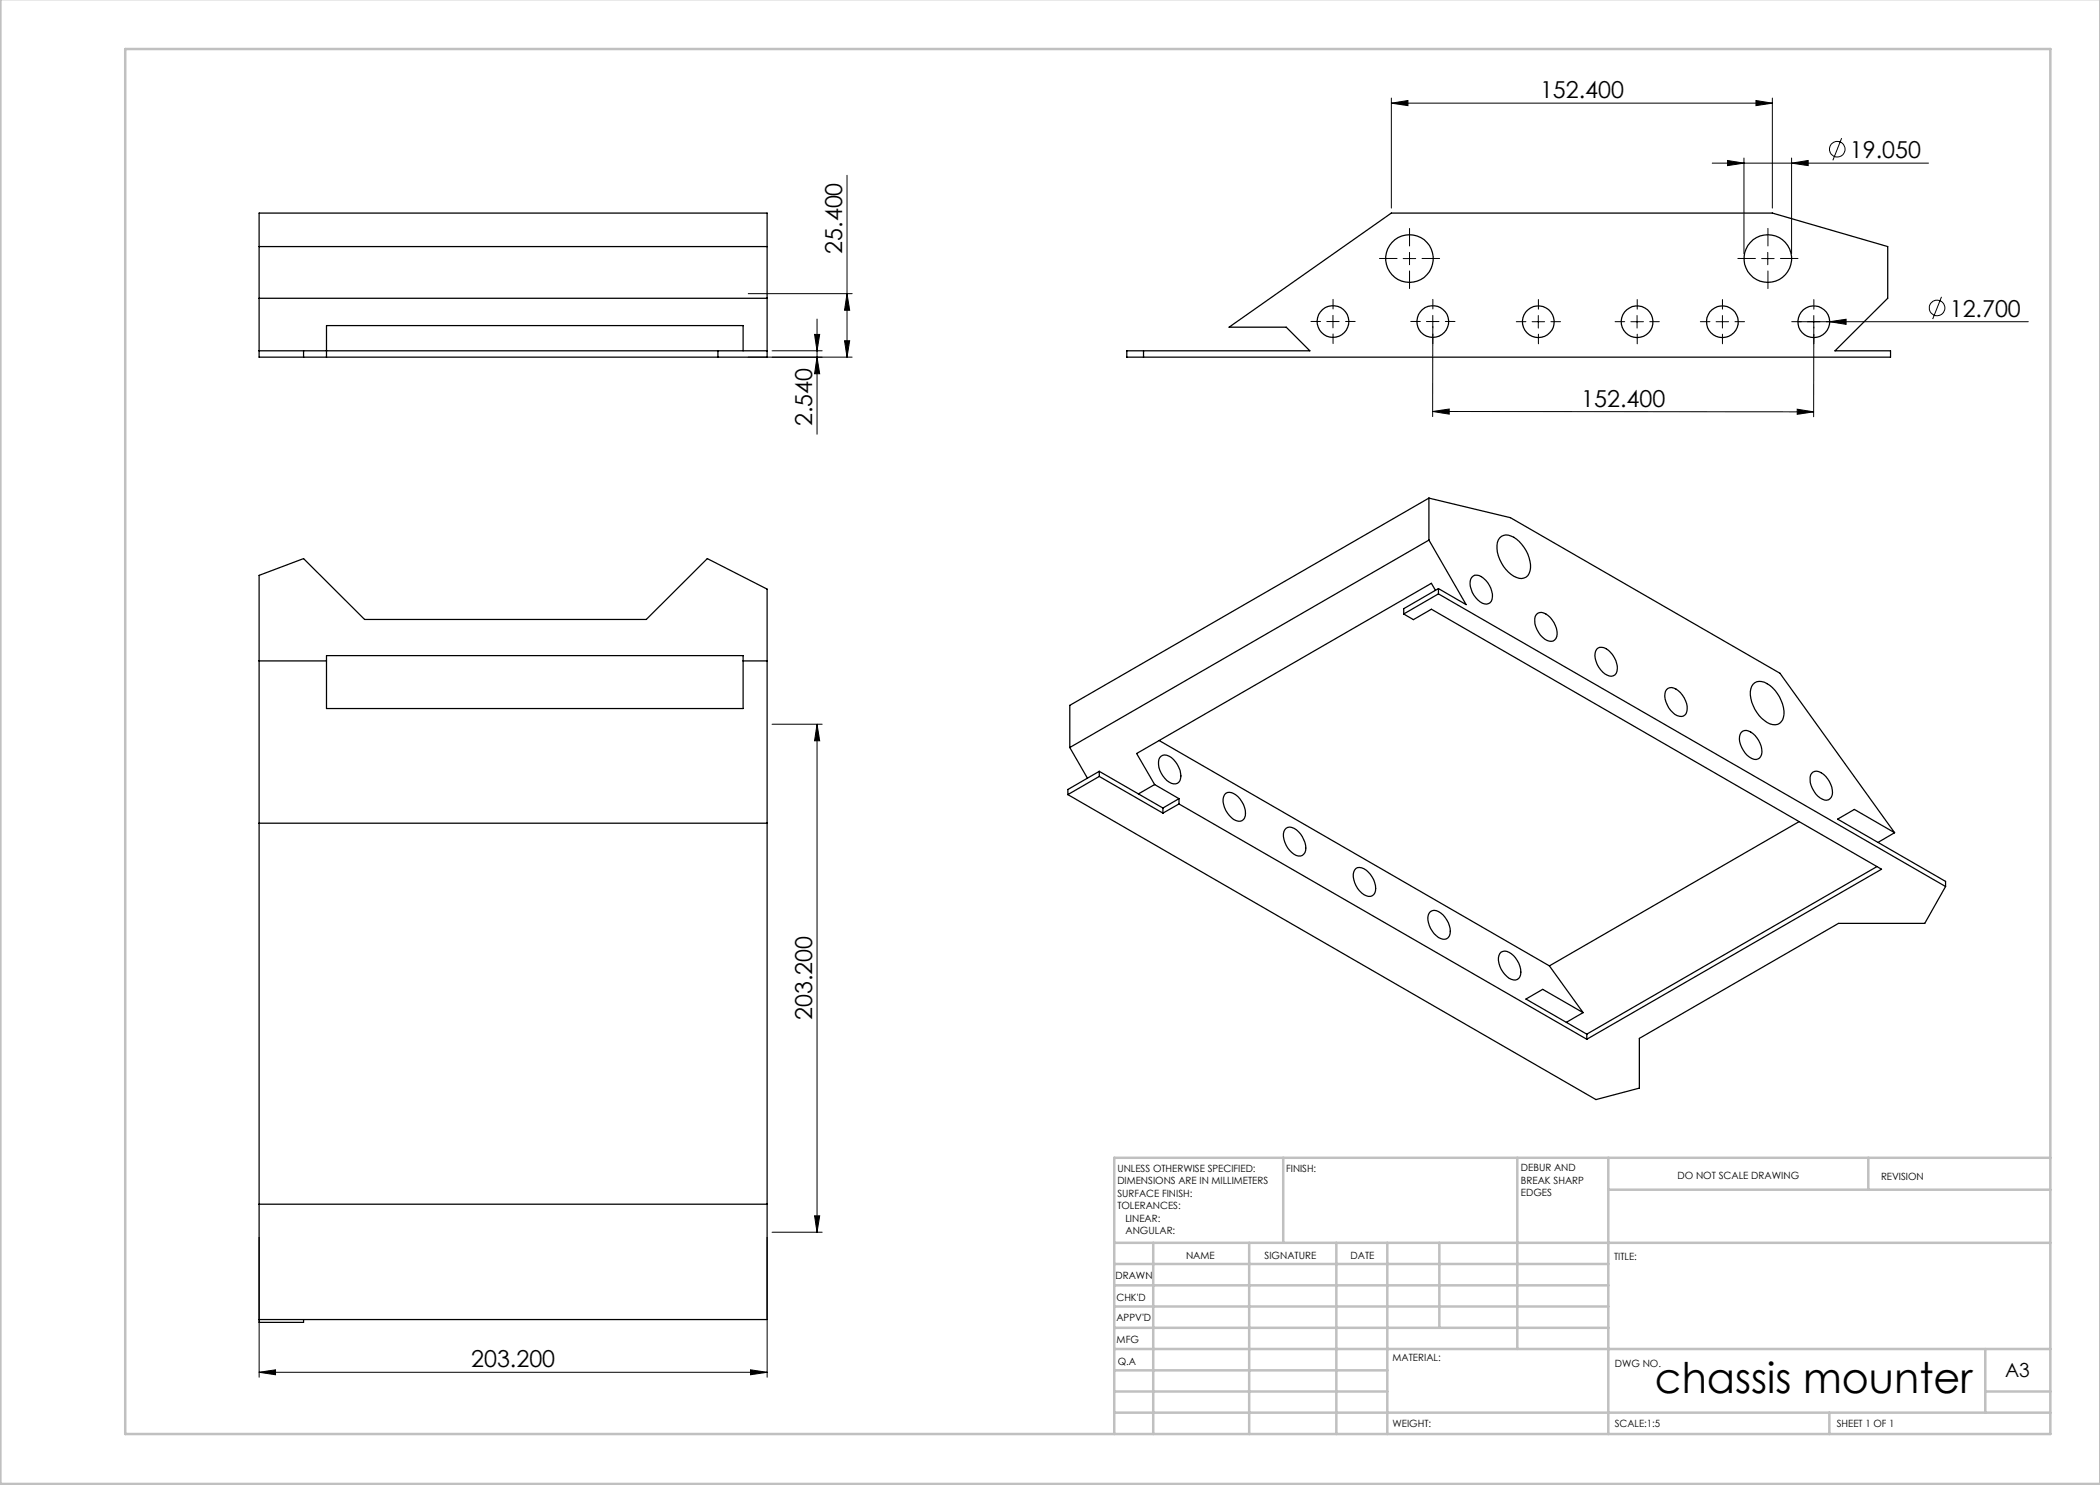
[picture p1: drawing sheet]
<svg xmlns="http://www.w3.org/2000/svg" width="420mm" height="297mm" viewBox="0 0 420 297" stroke-linecap="round" stroke-linejoin="round" font-family="sans-serif">
<g fill="none" stroke="#000" stroke-width=".2">
<path d="M278.3 19.6v22M354.5 19.6v22M169.4 35.1v36.3M278.3 20.6l3.3-.5v1zM278.3 20.6h76.2M342.4 32.6h43.3M345.5 32.1l3.3 .5-3.3 .5zM348.8 31.6v19.1M351.2 20.1l3.3 .5-3.3 .5zM358.3 32.6l3.3-.5v1zM358.3 31.6v19.1M368.3 27.6l-1.7 4.5"/>
<path d="M149.6 58.7h20.8M169.4 58.7l.5 3.4h-1zM280.6 51.7h2.5M281.9 50.5v2.4M352.3 51.7h2.5M353.6 50.5v2.4M388.3 59.4l-1.8 4.4M149.6 71.4h20.8M154.4 70.2h10M162.9 66.9h1l-.5 3.3zM163.4 71.4l.5 3.4h-1zM163.4 63.8v23.1"/>
<path d="M168.9 68.2h1l-.5 3.2zM265.4 64.3h2.4M266.6 63.1v2.5M285.3 64.3h2.5M286.6 63.1l-.1 20.2M306.4 64.3h2.5M307.7 63.1v2.5M326.2 64.3h2.5M327.4 63.1v2.5M343.2 64.3h2.5M344.5 63.1v2.5M359.6 64.3h46.1"/>
<path d="M362.8 63.1l-.1 20.3M365.9 64.3l3.3-.5v1.1zM286.5 82.3l3.3-.5v1zM286.5 82.3l76.2 .1M359.4 81.8l3.3 .6-3.3 .5zM154.4 144.8h10M163.4 144.8l.5 3.4h-1zM163.4 144.8v101.6M51.8 247.5v27.9M153.4 247.5v27.9M154.4 246.4h10M162.9 243.2h1l-.5 3.2z"/>
<path d="M51.8 274.5l3.3-.5v1zM51.8 274.5h101.6M150.1 274l3.3 .5-3.3 .5z"/>
<circle cx="367.5" cy="29.8" r="1.55"/>
<circle cx="387.4" cy="61.6" r="1.55"/>
</g>
<g fill="none" stroke="#000" stroke-width=".2" stroke-dasharray="15.2 1.3 1.3 1.3">
<path d="M279.4 51.7h-3.5M281.9 49.2v-3.5M281.9 54.2v3.5M284.4 51.7h3.5M351.1 51.7h-3.5M353.6 49.2v-3.5M353.6 54.2v3.5M356.1 51.7h3.5M264.1 64.3h-1.9M266.6 61.8v-1.9M266.6 66.8v1.9M269.1 64.3h1.9"/>
<path d="M284.1 64.3h-2M286.6 61.8v-1.9M286.6 66.8v1.9M289.1 64.3h1.9M305.2 64.3h-1.9M307.7 61.8v-1.9M307.7 66.8v2M310.2 64.3h1.9M324.9 64.3h-1.9M327.4 61.8v-1.9M327.4 66.8v2M329.9 64.3h2"/>
<path d="M342 64.3h-1.9M344.5 61.8v-1.9M344.5 66.8v2M347 64.3h1.9M360.3 64.3h-2M362.8 61.8v-1.9M362.8 66.8v2M365.3 64.3h1.9"/>
</g>
<g fill="none" stroke="#c0c0c0" stroke-width=".5">
<path d="M.1 -.1v296.9h419.9M25 9.8h385.1v277h-385.1zM256.6 231.6v17M303.5 231.6v38.2M321.7 231.6v55.2M321.7 237.9h88.4M373.7 231.6v6.3M410.1 231.6h-187.3v55.2M222.8 248.6h187.3M222.8 257.1h98.9M222.8 252.8h98.9M230.6 248.6v38.2"/>
<path d="M249.8 248.6v38.2M267.3 248.6v38.2M277.5 248.6v38.2M287.9 248.6v17M222.8 265.6h98.9M222.8 261.3h98.9M222.8 278.3h54.7M222.8 274.1h54.7M222.8 269.8h187.3M397.1 278.3h13M397.1 269.8v12.7M222.8 282.5h187.3"/>
<path d="M365.9 282.5v4.3"/>
</g>
<g fill="#000">
<path d="M365.9 64.3l3.3-.5v1.1z"/>
<path d="M351.2 20.1l3.3 .5-3.3 .5zM278.3 20.6l3.3-.5v1z"/>
<path d="M162.9 66.9h1l-.5 3.3zM163.4 71.4l.5 3.4h-1z"/>
<path d="M168.9 68.2h1l-.5 3.2zM169.4 58.7l.5 3.4h-1zM162.9 243.2h1l-.5 3.2zM163.4 144.8l.5 3.4h-1z"/>
<path d="M286.5 82.3l3.3-.5v1zM359.4 81.8l3.3 .6-3.3 .5z"/>
<path d="M51.8 274.5l3.3-.5v1zM150.1 274l3.3 .5-3.3 .5zM345.5 32.1l3.3 .5-3.3 .5zM358.3 32.6l3.3-.5v1z"/>
</g>
<g fill="none" stroke="#000" stroke-width=".25">
<path d="M51.8 42.6h101.6v28.8h-101.6zM51.8 59.7h101.6M51.8 49.3h101.6M51.8 70.2h101.6M60.7 70.2v1.2M143.6 70.2v1.2M148.6 70.2v-5.1h-83.3v6.3M225.4 70.2h36.6l-4.8-4.8h-11.4l32.5-22.8h76.2l23 6.7v10.4l-10.5 10.5h11.1v1.2h-152.7zM228.7 70.2v1.2M285.8 99.6v8.4M285.8 99.6l16.3 3.9 53.9 31.2 22.9 31.8M285.8 99.6l-71.8 41.5v8.4"/>
<path d="M285.8 108l7.4 12.9-5.5-3.2M285.8 108l-71.8 41.5M287.1 118.1l-.8-1.4-59 34 3.6 6.2M287.7 118.8l-7 4M287.7 118.8l101.4 58.5M287.7 117.7v1.1M287.7 117.7l-7 4v1.1M294.4 115.5a1.59 1.59 0 0 1 2.3 .1 4.3 4.3 0 0 1 1.6 4.6 1.43 1.43 0 0 1-2.3 .2 4.5 4.5 0 0 1-1.9-4.6zM299.9 107.6a2.1 2.1 0 0 1 2.9-.1 7.1 7.1 0 0 1 3.2 6.7 1.98 1.98 0 0 1-3.2 1 7.2 7.2 0 0 1-3.3-6.7zM51.8 132.2h13.5M65.3 131.1h83.3v10.6h-83.3zM148.6 132.2h4.8"/>
<path d="M280.7 122.8l2 1.1 3.6-2.1 90 52-58.9 34.1M307.3 122.9a1.6 1.6 0 0 1 2.3 .2 4.8 4.8 0 0 1 1.8 4.2 1.25 1.25 0 0 1-2 .8 4.6 4.6 0 0 1-2.3-4.8zM319.3 129.9a1.68 1.68 0 0 1 2.4 .2 4.4 4.4 0 0 1 1.6 4.6 1.43 1.43 0 0 1-2.3 .1 4.6 4.6 0 0 1-1.9-4.6zM333.3 137.9a1.6 1.6 0 0 1 2.4 .2 4.4 4.4 0 0 1 1.5 4.6 1.5 1.5 0 0 1-2.2 .2 4.8 4.8 0 0 1-1.9-4.6zM350.6 136.8a2.11 2.11 0 0 1 2.8-.1 7 7 0 0 1 3.3 6.7 1.97 1.97 0 0 1-3.3 1.1 7.1 7.1 0 0 1-3.2-6.7zM213.6 158.9l105.6 61 8.7-2.3v-9.9l39.8-23h17.3l4.1-7.4M214 149.5l3.5 6.1M219.9 155.3l-6.3 3.6M219.9 155.3l12.7 7.3M219.9 154.3v1M219.9 154.3l-6.3 3.6v1M219.9 154.3l12.7 7.3"/>
<path d="M230.9 156.9l-3.2 1.9M230.9 156.9l4.9 2.8M231.8 148.1l78.1 45.1M232.2 151.2a1.94 1.94 0 0 1 2.5 .7 4.2 4.2 0 0 1 1.3 4.2 1.4 1.4 0 0 1-2.2 .3 4.3 4.3 0 0 1-1.8-4.9zM235.8 159.7v1.1M235.8 159.7l-3.2 1.9M245.1 158.7a2.06 2.06 0 0 1 2.5 .7 4.3 4.3 0 0 1 1.3 4.2 1.4 1.4 0 0 1-2.2 .3 4.7 4.7 0 0 1-2-4.6zM348.2 146.5a1.6 1.6 0 0 1 2.4 .2 4.8 4.8 0 0 1 1.7 4.2 1.38 1.38 0 0 1-1 1 1.38 1.38 0 0 1-1.4-.5 4.7 4.7 0 0 1-1.9-4.5zM362.3 154.7a1.6 1.6 0 0 1 2.4 .2 4.8 4.8 0 0 1 1.7 4.1 1.25 1.25 0 0 1-1.9 .8 4.6 4.6 0 0 1-2.4-4.8zM51.8 164.6h101.6M232.6 161.6v1M235.8 160.8l-3.2 1.8"/>
<path d="M235.8 160.8l81.6 47.1M257.2 165.7a1.94 1.94 0 0 1 2.5 .6 4.2 4.2 0 0 1 1.3 4.2 1.4 1.4 0 0 1-2.2 .3 4.7 4.7 0 0 1-2-4.5zM271.2 173.7a2.02 2.02 0 0 1 2.4 .7 4.2 4.2 0 0 1 1.4 4.2 1.4 1.4 0 0 1-2.2 .3 4.7 4.7 0 0 1-2-4.5zM359.8 164.3l-49.9 28.9M375.4 173.3l-58 33.5M378.9 166.5l-8-4.6-3.4 1.9 21.6 12.5v1M378.9 166.5l-3.3 2M286.1 182.3a1.98 1.98 0 0 1 2.5 .7 4.3 4.3 0 0 1 1.3 4.2 1.4 1.4 0 0 1-2.2 .3 4.7 4.7 0 0 1-2-4.6zM300.2 190.4a2.06 2.06 0 0 1 2.5 .7 4.3 4.3 0 0 1 1.3 4.2 1.4 1.4 0 0 1-2.2 .3 4.7 4.7 0 0 1-2-4.5zM309.9 193.2l6.7 9.3M316.6 202.5l-8.1-4.6-3.3 1.9 12.2 7M316.6 202.5l-3.3 2"/>
<path d="M317.4 206.8v1.1M51.8 240.8h101.6M51.8 263.9h101.6v-146.1l-11.9-6.1-12.2 12.2h-56.4l-12.2-12.2-8.9 3.4v149.4h8.9v-.6"/>
<circle cx="281.9" cy="51.7" r="4.8"/>
<circle cx="353.6" cy="51.7" r="4.8"/>
<circle cx="266.6" cy="64.3" r="3.2"/>
<circle cx="286.6" cy="64.3" r="3.2"/>
<circle cx="307.7" cy="64.3" r="3.2"/>
<circle cx="327.4" cy="64.3" r="3.2"/>
<circle cx="344.5" cy="64.3" r="3.2"/>
<circle cx="362.8" cy="64.3" r="3.2"/>
</g>
<text font-size="8.5" x="331" y="278.5">chassis mounter</text>
<g font-size="4.7">
<text x="308" y="19.6">152.400</text>
<text x="370" y="31.6">19.050</text>
<text x="168.4" y="50.8" transform="rotate(-90 168.4 50.8)">25.400</text>
<text x="390" y="63.3">12.700</text>
<text x="316.3" y="81.3">152.400</text>
<text x="162.4" y="85.3" transform="rotate(-90 162.4 85.3)">2.540</text>
<text x="162.4" y="204" transform="rotate(-90 162.4 204)">203.200</text>
<text x="94.2" y="273.4">203.200</text>
</g>
<text font-size="3.9" x="401" y="275.4">A3</text>
<g font-size="2">
<text x="223.5" y="234.4">UNLESS OTHERWISE SPECIFIED:</text>
<text x="223.5" y="236.9">DIMENSIONS ARE IN MILLIMETERS</text>
<text x="223.5" y="239.4">SURFACE FINISH:</text>
<text x="257.2" y="234.4">FINISH:</text>
<text x="304.2" y="234.3">DEBUR AND</text>
<text x="304.2" y="236.8">BREAK SHARP</text>
<text x="304.2" y="239.3">EDGES</text>
<text x="335.5" y="235.8">DO NOT SCALE DRAWING</text>
<text x="376.2" y="236">REVISION</text>
<text x="223.5" y="241.9">TOLERANCES:</text>
<text x="225.1" y="244.4">LINEAR:</text>
<text x="225.1" y="246.9">ANGULAR:</text>
<text x="237.2" y="251.8">NAME</text>
<text x="252.9" y="251.7">SIGNATURE</text>
<text x="270.1" y="251.7">DATE</text>
<text x="223.1" y="255.9">DRAWN</text>
<text x="322.8" y="252">TITLE:</text>
<text x="223.3" y="260.1">CHK'D</text>
<text x="223.3" y="264.2">APPV'D</text>
<text x="223.3" y="268.6">MFG</text>
<text x="223.5" y="272.9">Q.A</text>
<text x="278.5" y="272.3">MATERIAL:</text>
<text x="323" y="273.4">DWG NO.</text>
<text x="278.5" y="285.3">WEIGHT:</text>
<text x="323" y="285.4">SCALE:1:5</text>
<text x="367.4" y="285.4">SHEET 1 OF 1</text>
</g>
</svg>
